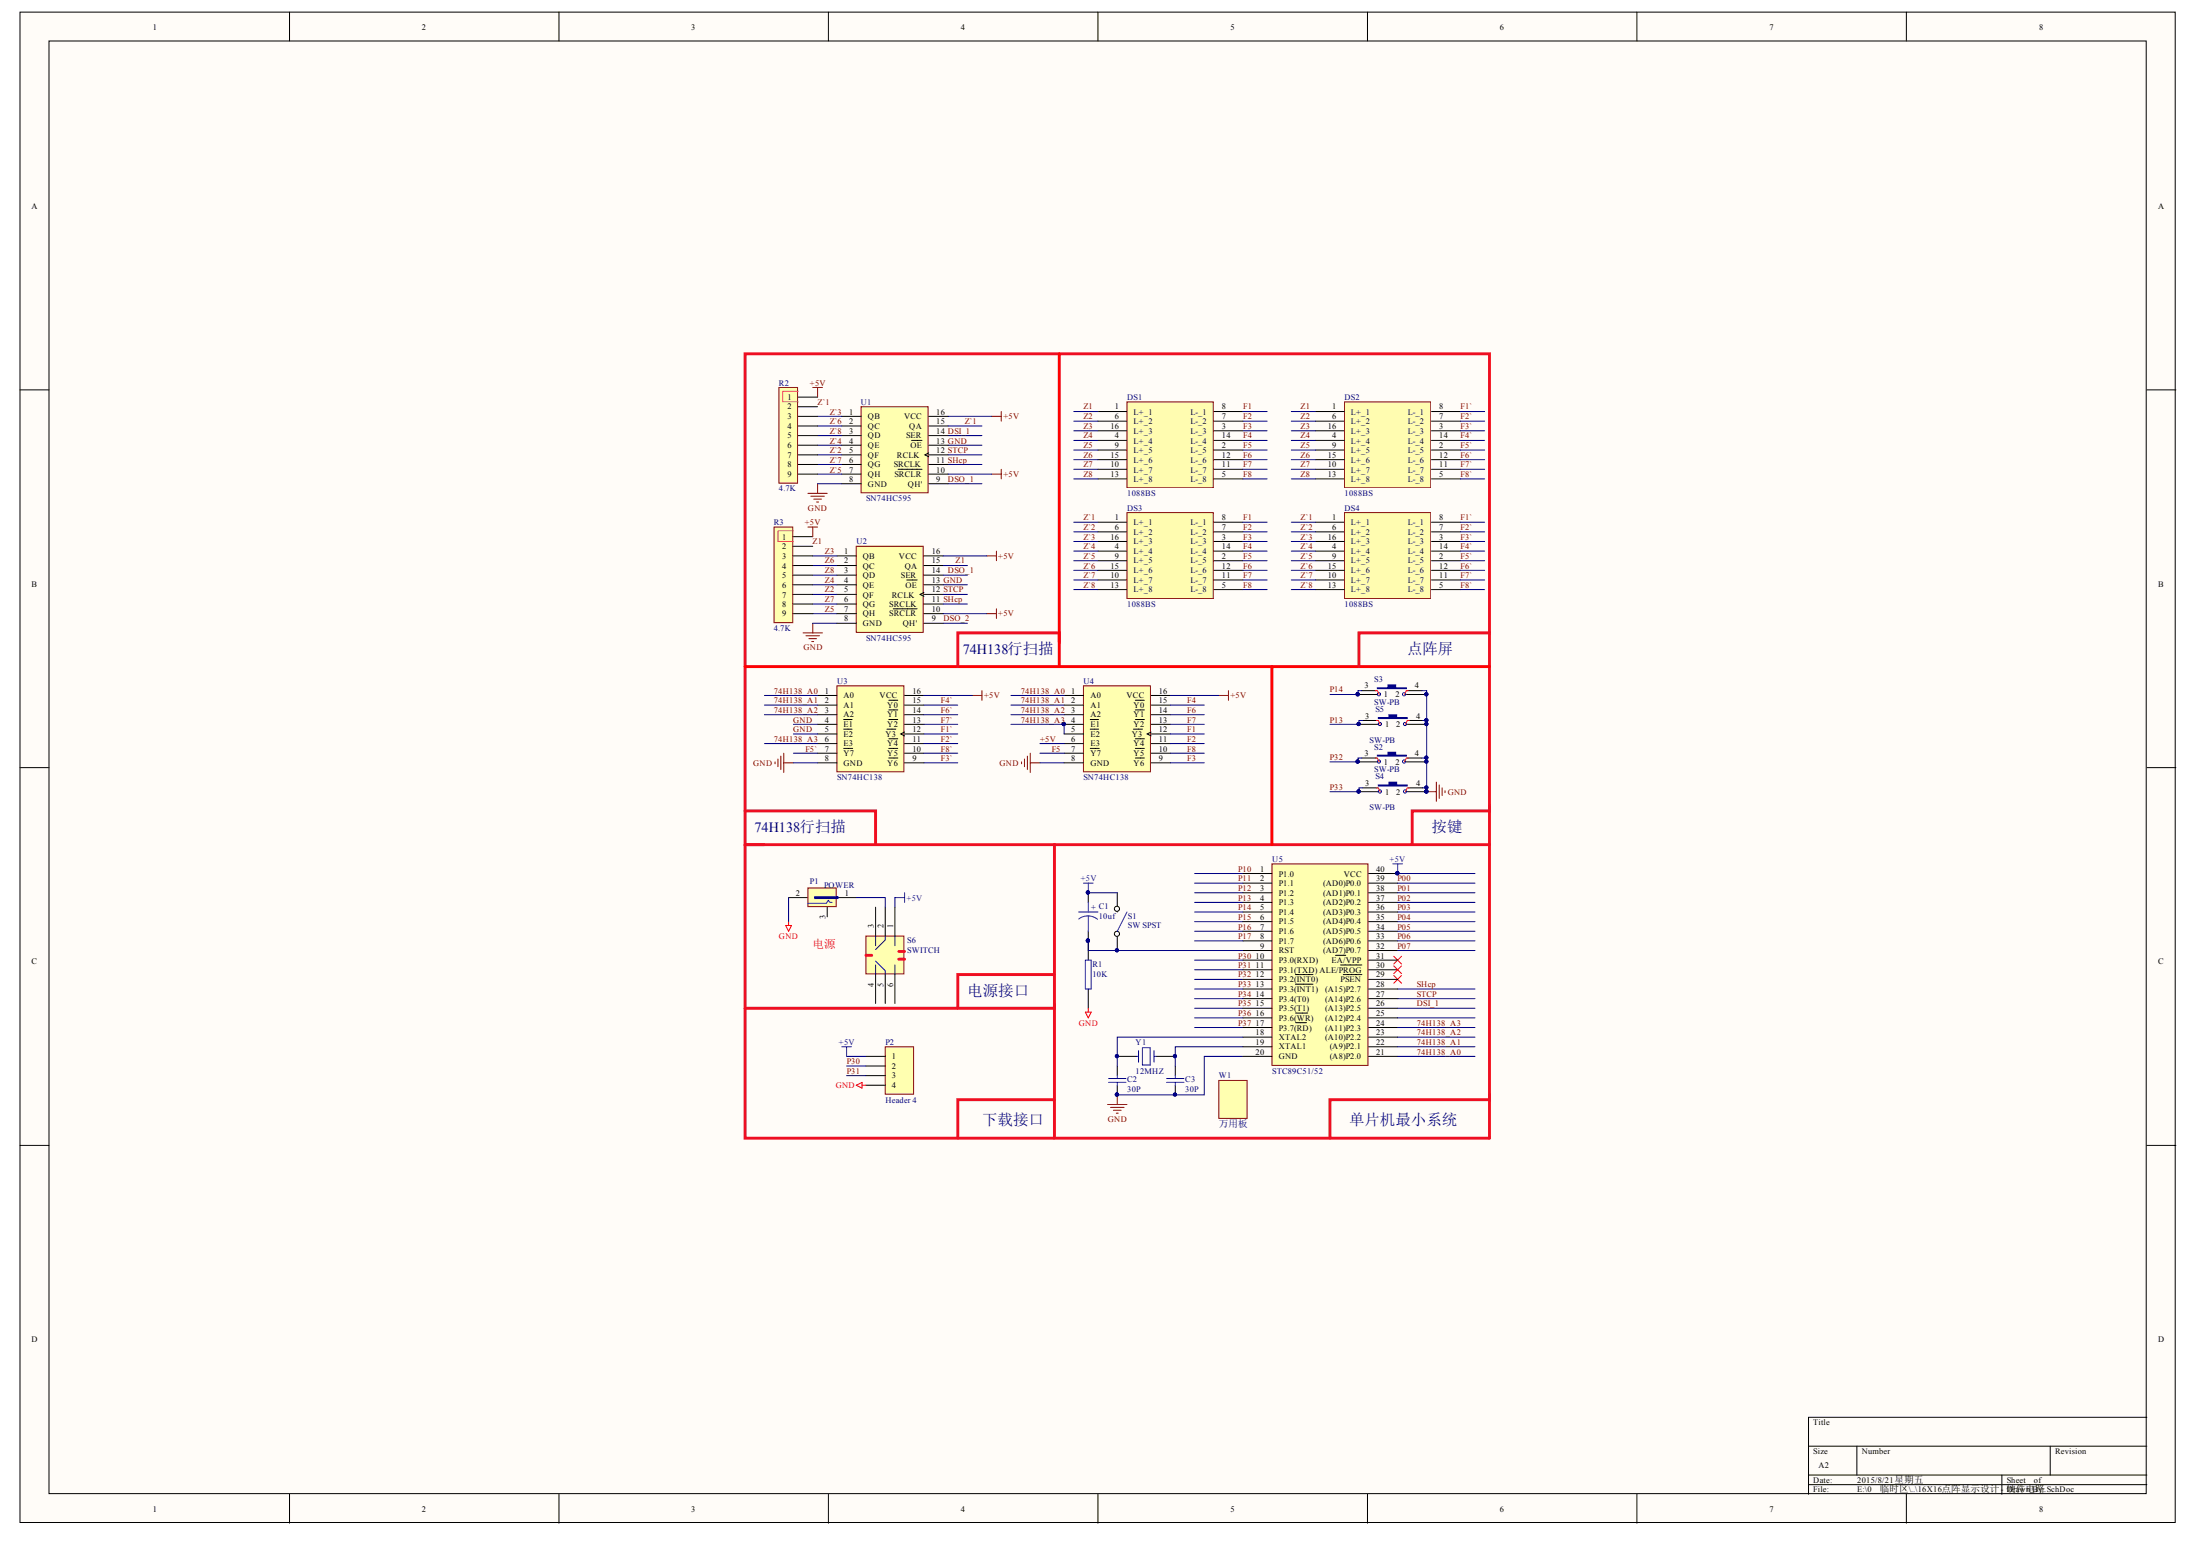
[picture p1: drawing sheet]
# Altium schematic sheet 16X16点阵显示设计 - 硬件电路.SchDoc
size A2; SheetNumber: 0; SheetTotal: 0

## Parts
C1  10uf  [RB-2.54/5MM]
C2  30P  [CAPR5-4X5]
C3  30P  [CAPR5-4X5]
DS1  1088BS  [LEDMatrix]
DS2  1088BS  [LEDMatrix]
DS3  1088BS  [LEDMatrix]
DS4  1088BS  [LEDMatrix]
P1  POWER  [DC002]
P2  Header 4  [HDR1X4]
R1  10K  [AXIAL-0.4]
R2  4.7K  [A09]
R3  4.7K  [A09]
S1  SW SPST  [SW6*6*5]
S2  SW-PB  [SW6*6*5]
S3  SW-PB  [SW6*6*5]
S4  SW-PB  [SW6*6*5]
S5  SW-PB  [SW6*6*5]
S6  SWITCH  [SW6]
U1  SN74HC595  [DIP16]
U2  SN74HC595  [DIP16]
U3  SN74HC138  [DIP16]
U4  SN74HC138  [DIP16]
U5  STC89C51/52  [DIP40]
W1  万用板  [万能板9X15cm第二版]
Y1  12MHZ  [XTAL1]

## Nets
+5V: C1.1 P2.1 R2.1 R3.1 S1.2(NO) S6.1 U1.10(~{SRCLR}) U1.16(VCC) U2.10(~{SRCLR}) U2.16(VCC) U3.16(VCC) U4.6(E3) U4.16(VCC) U5.40(VCC)
GND: C2.1 C3.1 P1.2 P2.4 R1.1 S2.2 S2.4 S3.2 S3.4 S4.2 S4.4 S5.2 S5.4 U1.8(GND) U1.13(~{OE}) U2.8(GND) U2.13(~{OE}) U3.4(~{E1}) U3.5(~{E2}) U3.8(GND) U4.8(GND) U5.20(GND)
74H138_A0: U3.1(A0) U4.1(A0) U5.21((A8)P2.0)
74H138_A1: U3.2(A1) U4.2(A1) U5.22((A9)P2.1)
74H138_A2: U3.3(A2) U4.3(A2) U5.23((A10)P2.2)
74H138_A3: U3.6(E3) U4.4(~{E1}) U4.5(~{E2}) U5.24((A11)P2.3)
DSI_1: U1.14(SER) U5.26((A13)P2.5)
DSO_1: U1.9(QH') U2.14(SER)
DSO_2: U2.9(QH')
F1: DS1.8(L-_1) DS3.8(L-_1) U4.12(~{Y3})
F1`: DS2.8(L-_1) DS4.8(L-_1) U3.12(~{Y3})
F2: DS1.7(L-_2) DS3.7(L-_2) U4.11(~{Y4})
F2`: DS2.7(L-_2) DS4.7(L-_2) U3.11(~{Y4})
F3: DS1.3(L-_3) DS3.3(L-_3) U4.9(~{Y6})
F3`: DS2.3(L-_3) DS4.3(L-_3) U3.9(~{Y6})
F4: DS1.14(L-_4) DS3.14(L-_4) U4.15(~{Y0})
F4`: DS2.14(L-_4) DS4.14(L-_4) U3.15(~{Y0})
F5: DS1.2(L-_5) DS3.2(L-_5) U4.7(~{Y7})
F5`: DS2.2(L-_5) DS4.2(L-_5) U3.7(~{Y7})
F6: DS1.12(L-_6) DS3.12(L-_6) U4.14(~{Y1})
F6`: DS2.12(L-_6) DS4.12(L-_6) U3.14(~{Y1})
F7: DS1.11(L-_7) DS3.11(L-_7) U4.13(~{Y2})
F7`: DS2.11(L-_7) DS4.11(L-_7) U3.13(~{Y2})
F8: DS1.5(L-_8) DS3.5(L-_8) U4.10(~{Y5})
F8`: DS2.5(L-_8) DS4.5(L-_8) U3.10(~{Y5})
P00: U5.39((AD0)P0.0)
P01: U5.38((AD1)P0.1)
P02: U5.37((AD2)P0.2)
P03: U5.36((AD3)P0.3)
P04: U5.35((AD4)P0.4)
P05: U5.34((AD5)P0.5)
P06: U5.33((AD6)P0.6)
P07: U5.32((AD7)P0.7)
P10: U5.1(P1.0)
P11: U5.2(P1.1)
P12: U5.3(P1.2)
P13: S5.1 S5.3 U5.4(P1.3)
P14: S3.1 S3.3 U5.5(P1.4)
P15: U5.6(P1.5)
P16: U5.7(P1.6)
P17: U5.8(P1.7)
P30: P2.2 U5.10(P3.0(RXD))
P31: P2.3 U5.11(P3.1(TXD))
P32: S2.1 S2.3 U5.12(P3.2(~{INT0}))
P33: S4.1 S4.3 U5.13(P3.3(~{INT1}))
P34: U5.14(P3.4(T0))
P35: U5.15(P3.5(T1))
P36: U5.16(P3.6(~{WR}))
P37: U5.17(P3.7(~{RD}))
SHcp: U1.11(SRCLK) U2.11(SRCLK) U5.28((A15)P2.7)
STCP: U1.12(RCLK) U2.12(RCLK) U5.27((A14)P2.6)
Z1: DS1.1(L+_1) DS2.1(L+_1) R3.2 U2.15(QA)
Z2: DS1.6(L+_2) DS2.6(L+_2) R3.7 U2.5(QF)
Z3: DS1.16(L+_3) DS2.16(L+_3) R3.3 U2.1(QB)
Z4: DS1.4(L+_4) DS2.4(L+_4) R3.6 U2.4(QE)
Z5: DS1.9(L+_5) DS2.9(L+_5) R3.9 U2.7(QH)
Z6: DS1.15(L+_6) DS2.15(L+_6) R3.4 U2.2(QC)
Z7: DS1.10(L+_7) DS2.10(L+_7) R3.8 U2.6(QG)
Z8: DS1.13(L+_8) DS2.13(L+_8) R3.5 U2.3(QD)
Z`1: DS3.1(L+_1) DS4.1(L+_1) R2.2 U1.15(QA)
Z`2: DS3.6(L+_2) DS4.6(L+_2) R2.7 U1.5(QF)
Z`3: DS3.16(L+_3) DS4.16(L+_3) R2.3 U1.1(QB)
Z`4: DS3.4(L+_4) DS4.4(L+_4) R2.6 U1.4(QE)
Z`5: DS3.9(L+_5) DS4.9(L+_5) R2.9 U1.7(QH)
Z`6: DS3.15(L+_6) DS4.15(L+_6) R2.4 U1.2(QC)
Z`7: DS3.10(L+_7) DS4.10(L+_7) R2.8 U1.6(QG)
Z`8: DS3.13(L+_8) DS4.13(L+_8) R2.5 U1.3(QD)
NetC1_2: C1.2 R1.2 S1.1(COMMON) U5.9(RST)
NetC2_2: C2.2 U5.18(XTAL2) Y1.1
NetC3_2: C3.2 U5.19(XTAL1) Y1.2
NetP1_1: P1.1 S6.2

Not connected (* = marked no-connect by the designer): P1 3; S6 3 4 5 6; U5 25((A12)P2.4) 29(~{PSEN})* 30(ALE/~{PROG})* 31(~{EA}/VPP)*

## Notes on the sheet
- 74H138行扫描
- 点阵屏
- 暂停
- 左右切换
- 加速
- 减速
- 按键
- (near P1) 电源
- 电源接口
- 下载接口
- 单片机最小系统
